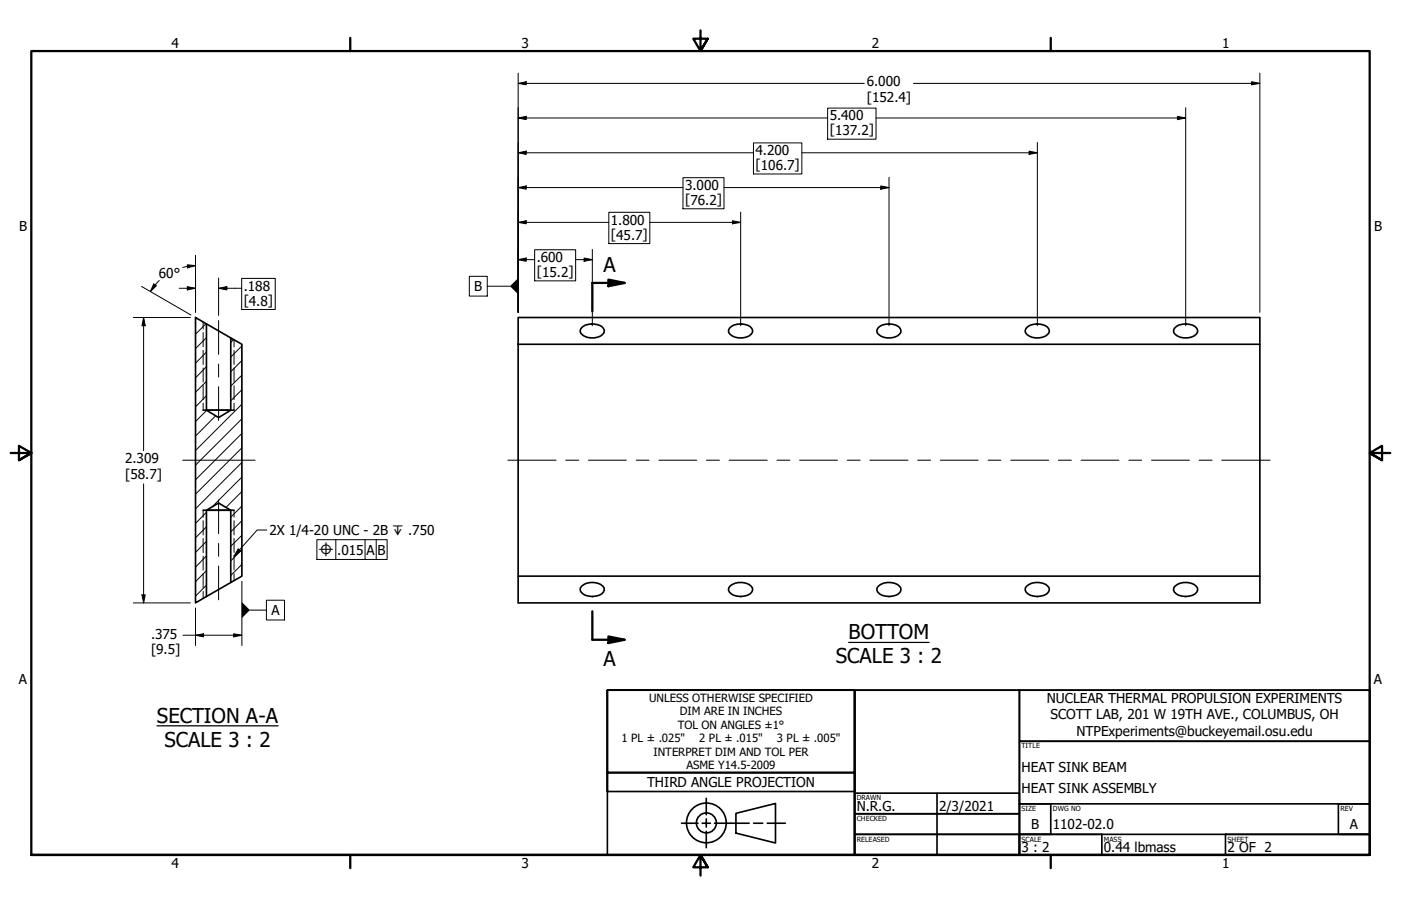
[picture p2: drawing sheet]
<svg xmlns="http://www.w3.org/2000/svg" width="432mm" height="279mm" viewBox="0 0 432 279" stroke-linecap="round" stroke-linejoin="round" font-family="sans-serif">
<!-- layer: Hatch (ANSI) -->
<g fill="none" stroke="#000" stroke-width=".31">
<path d="M60.6 98.2l-.3 .4M63.5 99.8l-3.2 3.3M63.6 117.6l-3.3 3.4M63.6 113.1l-3.3 3.4M63.6 108.6l-3.3 3.4M63.6 104.1l-3.3 3.4M72 104.7l-.9 .9M74.5 115.7l-3.4 3.4M74.5 111.2l-3.4 3.4M74.5 106.7l-3.4 3.4M63.6 122l-3.3 3.5M63.7 126.6l-3.4 3.4"/>
<path d="M66.5 128.2l-6.2 6.3M74.5 138.1l-14.2 14.3M74.5 133.7l-14.2 14.3M74.5 129.2l-14.2 14.2M74.5 124.7l-14.2 14.2M74.5 120.2l-3.4 3.4M63.6 158l-3.3 3.4M74.5 156.1l-3.4 3.4M74.5 151.6l-4.8 4.9M74.5 147.1l-9.2 9.3M74.5 142.6l-14.2 14.3M63.6 176l-3.3 3.4"/>
<path d="M63.6 171.4l-3.3 3.5M63.6 166.9l-3.3 3.5M63.6 162.5l-3.3 3.4M74.5 174.1l-3.4 3.4M74.5 169.5l-3.4 3.5M74.5 165.1l-3.4 3.4M74.5 160.6l-3.4 3.4M63.6 180.5l-3.3 3.3"/>
</g>
<!-- layer: Symbol (ANSI) -->
<path d="M261.6 198.1h24.8M48.4 223.8h37.3" fill="none" stroke="#000" stroke-width=".38"/>
<!-- layer: Visible (ANSI) -->
<g fill="none" stroke="#000" stroke-width=".51">
<path d="M60.3 97.9l3.3 2v26.6l3.8 2.3 3.7-2.3v-22.3l3.4 2v71.5l-3.4 1.9v-22.2l-3.7-2.3-3.8 2.3v26.6l-3.3 1.9zM63.6 99.9l7.5 4.3M159.7 97.9h228.6v8.3h-228.6zM159.7 106.2v71.5h228.6v8.2h-228.6v-8.2M179.6 100.7a5.2 5.2 0 0 1 6.4 .6 1.56 1.56 0 0 1-.9 2.3 5.1 5.1 0 0 1-6.2-1l-.1-.7 .3-.6zM224.8 101.3a5 5 0 0 1 6.9 0 1.56 1.56 0 0 1-.9 2.3 5.1 5.1 0 0 1-6.2-1l-.1-.7zM270.5 101.3a5 5 0 0 1 6.9 0 1.56 1.56 0 0 1-.9 2.3 5.1 5.1 0 0 1-6.2-1v-.7zM316.2 101.3a5 5 0 0 1 7 0 1.56 1.56 0 0 1-.9 2.3 5.1 5.1 0 0 1-6.3-1v-.7zM361.9 101.3a5 5 0 0 1 7 0 1.56 1.56 0 0 1-.9 2.3 5.1 5.1 0 0 1-6.2-1l-.1-.7zM388.3 106.2v71.5M62.6 126.5h9.5M62.6 157.4h9.5"/>
<path d="M71.1 179.6l-7.5 4.4M179.3 180.7a5 5 0 0 1 6.9 .6 1.97 1.97 0 0 1-1.5 2.3 5.2 5.2 0 0 1-5.6-1l-.3-.6 .1-.7zM225 180.7a5 5 0 0 1 6.9 .6 1.97 1.97 0 0 1-1.5 2.3 5.2 5.2 0 0 1-5.6-1l-.3-.6 .1-.7zM270.8 180.7a5 5 0 0 1 6.8 .6 1.97 1.97 0 0 1-1.5 2.3 5.2 5.2 0 0 1-5.6-1l-.2-.6v-.7zM316.5 180.7a5 5 0 0 1 6.8 .6 1.97 1.97 0 0 1-1.5 2.3 5.2 5.2 0 0 1-5.6-1l-.2-.6v-.7zM362.2 180.7a5 5 0 0 1 6.9 .6 1.97 1.97 0 0 1-1.6 2.3 5.2 5.2 0 0 1-5.6-1l-.2-.6 .1-.7z"/>
</g>
<!-- layer: Hidden Narrow (ANSI) -->
<g fill="none" stroke="#000" stroke-width=".31">
<path d="M62.6 99.3v2.2M62.6 102.6v4.3M62.6 108v4.4M62.6 113.5v4.3M62.6 118.9v4.4M72.1 104.8v2.2M72.1 108.1v4.3M72.1 113.5v4.4M72.1 118.9v4.4M62.6 124.3v2.2M72.1 124.3v2.2M62.6 157.4v2.1"/>
<path d="M72.1 157.4v2.1M62.6 160.6v4.4M62.6 166.1v4.3M62.6 171.5v4.3M62.6 176.9v4.4M72.1 160.6v4.4M72.1 166.1v4.3M72.1 171.4v4.4M72.1 176.9v2.2M62.6 182.4v2.1"/>
</g>
<!-- layer: Section Line (ANSI) -->
<path d="M187.5 86.2l5 1-5 1.1zM192.5 87.2h-9.9v8.8M182.6 188.5v8.8h9.9M187.5 196.3l5 1-5 1z" fill="none" stroke="#000" stroke-width=".7"/>
<g fill="#000">
<path d="M187.5 86.2l5 1-5 1.1z" fill-rule="evenodd"/>
<path d="M187.5 196.3l5 1-5 1z" fill-rule="evenodd"/>
</g>
<!-- layer: Border (ANSI) -->
<path d="M107.9 11.7v4M215.9 9.4v6.3l-2.2-3.8h4.4l-2.2 3.8 2.2-3.8M323.8 11.7v4M3.3 139.7h6.4l-3.9-2.2v4.4l3.9-2.2-3.9 2.2M428.5 139.7h-6.4l3.9-2.2v4.4l-3.9-2.2 3.9 2.2M9.7 263.7v-248h412.4v248h-412.4h412.4M107.9 263.7v4M218.1 267.5l-2.2-3.8 2.2 3.8h-4.4l2.2-3.8v6.3M323.8 263.7v4" fill="none" stroke="#000" stroke-width=".7"/>
<!-- layer: Title (ANSI) -->
<g fill="none" stroke="#000" stroke-width=".51">
<path d="M187.2 212.9h76.2h-76.2v31.2h76.2v-5.8h-76.2h76.2v-25.4v50.8h-76.2zM263.4 212.9h50.8v50.8h-50.8zM263.4 212.9h158.7v50.8h-158.7zM314.2 212.9h107.9v15.7h-107.9zM314.2 228.6h107.9v19.3h-107.9zM210.1 253.9h5M216.4 253.9h2.5M217.7 246.2v5.1M217.7 252.5v2.6M217.7 256.3v5.1M220.2 253.9h10.7M226.8 250.8l12.2-3v12.2l-12.2-3.1z"/>
<path d="M232.3 253.9h2.8M236.5 253.9h5.6M263.4 244.6h50.8v6.4h-50.8zM263.4 251h50.8v6.3h-50.8zM263.4 257.3h50.8v6.4h-50.8zM288.8 244.6v19.1M314.2 257.3h25.4v6.4h-25.4zM314.2 247.9h9.6v9.4h-9.6zM314.2 257.3h107.9v6.4h-107.9zM377.7 257.3h44.4v6.4h-44.4zM412.5 247.9h9.6v9.4h-9.6z"/>
<circle cx="217.7" cy="253.8" r="6.1"/>
<circle cx="217.7" cy="253.8" r="3.1"/>
</g>
<!-- layer: Dimension (ANSI) -->
<g fill="none" stroke="#000" stroke-width=".31">
<path d="M159.7 36.4l2.5-.5v1zM159.7 25.7l2.5-.5v1zM159.7 22.5v73.8M159.7 36.4h95.4M159.7 25.7h106.7M255.1 33.3h14.9v9.6h-14.9zM270 36.4h95.4M281.6 25.7h106.7M362.9 35.9l2.5 .5-2.5 .5zM365.4 33.2v67.3M385.8 25.2l2.5 .5-2.5 .5zM388.3 22.5v73.8"/>
<path d="M159.7 57.8l2.5-.5v1.1zM159.7 47.1l2.5-.5v1zM159.7 57.8h50.8M159.7 47.1h72.5M210.5 54.8h12.6v9.6h-12.6zM223.1 57.8h50.9M232.2 44.1h14.9v9.6h-14.9zM247.1 47.1h72.6M271.5 57.3l2.5 .5-2.5 .6zM274 54.7v45.8M317.2 46.6l2.5 .5-2.5 .5zM319.7 43.9v56.6"/>
<path d="M60.3 78.7v17.6M159.7 68.6l2.5-.5v.9zM159.7 68.6h27.9M164.8 77h12.6v9.6h-12.6zM180 79.6l2.6 .5-2.6 .5zM182.6 76.9v23.6M187.6 65.5h12.7v9.6h-12.7zM200.3 68.6h28M225.7 68.1l2.6 .5-2.6 .4zM228.3 65.4v35.1M41.1 97.9h17.6M43.6 88.3l15.3 8.9"/>
<path d="M44.3 97.9l.5 2.6h-1zM44.3 97.9v41.1M47.4 87.6l.8 .5-1.8 1.8zM49.1 86.5l-2.7 3.4M55.2 88.9h5.1M57.7 81.7l2.6 .2-2.5 .7zM57.7 88.4l2.6 .5-2.6 .5zM60.3 81.9l-4 .6M67.4 88.9l2.5-.5v1zM67.4 88.9h7.1M67.4 85.7v11.6M74.5 85.9h10.3v9.5h-10.3z"/>
<path d="M159.7 80.1l2.5-.5v1zM159.7 80.1h5.1M177.4 80.1h5.2M44.3 149.2v36.7M74.5 179.3v19.8M41.1 185.9h17.6M43.8 183.5h1l-.5 2.4zM56.4 195.9h18.1M60.3 195.9l2.4-.4v.9zM60.3 187.5v11.6M72 195.5l2.5 .4-2.5 .5z"/>
</g>
<g fill="#000">
<path d="M159.7 36.4l2.5-.5v1z" fill-rule="evenodd"/>
<path d="M159.7 25.7l2.5-.5v1z" fill-rule="evenodd"/>
<path d="M362.9 35.9l2.5 .5-2.5 .5z" fill-rule="evenodd"/>
<path d="M385.8 25.2l2.5 .5-2.5 .5z" fill-rule="evenodd"/>
<path d="M159.7 57.8l2.5-.5v1.1z" fill-rule="evenodd"/>
<path d="M159.7 47.1l2.5-.5v1z" fill-rule="evenodd"/>
<path d="M271.5 57.3l2.5 .5-2.5 .6z" fill-rule="evenodd"/>
<path d="M317.2 46.6l2.5 .5-2.5 .5z" fill-rule="evenodd"/>
<path d="M159.7 80.1l2.5-.5v1z" fill-rule="evenodd"/>
<path d="M159.7 68.6l2.5-.5v.9z" fill-rule="evenodd"/>
<path d="M225.7 68.1l2.6 .5-2.6 .4z" fill-rule="evenodd"/>
<path d="M47.4 87.6l.8 .5-1.8 1.8z" fill-rule="evenodd"/>
<path d="M57.7 88.4l2.6 .5-2.6 .5z" fill-rule="evenodd"/>
<path d="M57.7 81.7l2.6 .2-2.5 .7z" fill-rule="evenodd"/>
<path d="M67.4 88.9l2.5-.5v1z" fill-rule="evenodd"/>
<path d="M180 79.6l2.6 .5-2.6 .5z" fill-rule="evenodd"/>
<path d="M44.3 97.9l.5 2.6h-1z" fill-rule="evenodd"/>
<path d="M43.8 183.5h1l-.5 2.4z" fill-rule="evenodd"/>
<path d="M60.3 195.9l2.4-.4v.9z" fill-rule="evenodd"/>
<path d="M72 195.5l2.5 .4-2.5 .5z" fill-rule="evenodd"/>
</g>
<!-- layer: Centerline (ANSI) -->
<g fill="none" stroke="#000" stroke-width=".31">
<path d="M67.4 98.9v10.4M67.4 112.3v4M67.4 119.3v10.4M56.3 141.9h22.3M67.4 154.2v10.4M156.5 141.9h14.9M174.4 141.9h4M181.4 141.9h11.6M196.1 141.9h3.9M203.1 141.9h11.7M217.7 141.9h4M224.7 141.9h11.8"/>
<path d="M239.5 141.9h4M246.4 141.9h11.7M261.1 141.9h4M268.1 141.9h11.7M282.8 141.9h4M289.8 141.9h11.7M304.5 141.9h4M311.5 141.9h11.7M326.2 141.9h4M333.2 141.9h11.7M347.9 141.9h4M354.9 141.9h11.7"/>
<path d="M369.6 141.9h4M376.6 141.9h14.9M67.4 167.6v4M67.4 174.6v10.4"/>
</g>
<!-- layer: Symbol (ANSI) -->
<path d="M144.7 85.2h5.5v6.1h-5.5zM150.2 88.3h7M73.4 169.3l.8 .6-2.1 1.6zM82.2 163.4h-3l-7.1 8.1M97.7 166.4h21.6v6.1h-21.6zM103.5 166.4v6.1M112.5 166.4v6.1M116 166.4v6.1M77 188.2h5.1M82.1 185.1h5.6v6.1h-5.6z" fill="none" stroke="#000" stroke-width=".31"/>
<g fill="#000">
<path d="M157.2 88.3l2.5-2.5v4.9z" fill-rule="evenodd"/>
<path d="M73.4 169.3l.8 .6-2.1 1.6z" fill-rule="evenodd"/>
<path d="M74.5 185.7l2.5 2.5-2.5 2.4z" fill-rule="evenodd"/>
</g>
<g font-size="6.3">
<text x="186.1" y="83.8">A</text>
<text x="261.6" y="197.1">BOTTOM</text>
<text x="186.1" y="205.4">A</text>
<text x="257.6" y="204.6">SCALE 3 : 2</text>
<text x="48.4" y="222.8">SECTION A-A</text>
<text x="50.7" y="230.4">SCALE 3 : 2</text>
</g>
<g font-size="4.2">
<text x="52.8" y="14.7">4</text>
<text x="160.8" y="14.7">3</text>
<text x="268.7" y="14.7">2</text>
<text x="376.7" y="14.7">1</text>
<text x="267.1" y="26.7">6.000</text>
<text x="267.1" y="31.4">[152.4]</text>
<text x="255.7" y="37.1">5.400</text>
<text x="255.7" y="41.5">[137.2]</text>
<text x="232.9" y="47.8">4.200</text>
<text x="232.9" y="52.2">[106.7]</text>
<text x="211.1" y="58.5">3.000</text>
<text x="211.1" y="62.9">[76.2]</text>
<text x="5.9" y="71.4">B</text>
<text x="188.3" y="69.3">1.800</text>
<text x="423.5" y="71.4">B</text>
<text x="188.3" y="73.7">[45.7]</text>
<text x="165.4" y="80.8">.600</text>
<text x="49" y="85.6">60°</text>
<text x="75.1" y="89.6">.188</text>
<text x="146.2" y="89.8">B</text>
<text x="165.4" y="85.2">[15.2]</text>
<text x="75.1" y="94">[4.8]</text>
<text x="38.5" y="142.9">2.309</text>
<text x="38.5" y="147.6">[58.7]</text>
<text x="83.1" y="165">2X 1/4-20 UNC - 2B ↧ .750</text>
<text x="103.9" y="171">.015</text>
<text x="113" y="171">A</text>
<text x="116.4" y="171">B</text>
<text x="83.6" y="189.7">A</text>
<text x="46.5" y="196.9">.375</text>
<text x="46.5" y="201.6">[9.5]</text>
<text x="5.8" y="211.1">A</text>
<text x="423.4" y="211.1">A</text>
<text x="322.6" y="216.9">NUCLEAR THERMAL PROPULSION EXPERIMENTS</text>
<text x="323.8" y="221.9">SCOTT LAB, 201 W 19TH AVE., COLUMBUS, OH</text>
<text x="331.8" y="226.9">NTPExperiments@buckeyemail.osu.edu</text>
<text x="314.8" y="238.1">HEAT SINK BEAM</text>
<text x="199.5" y="242.7">THIRD ANGLE PROJECTION</text>
<text x="314.8" y="244.4">HEAT SINK ASSEMBLY</text>
<text x="264" y="250.1">N.R.G.</text>
<text x="289.4" y="250.2">2/3/2021</text>
<text x="317.8" y="255.7">B</text>
<text x="324.5" y="255.7">1102-02.0</text>
<text x="416.1" y="255.7">A</text>
<text x="314.8" y="262.8">3 : 2</text>
<text x="340.2" y="262.9">0.44 lbmass</text>
<text x="378.3" y="262.8">2 OF 2</text>
<text x="52.8" y="267.7">4</text>
<text x="160.8" y="267.7">3</text>
<text x="268.7" y="267.7">2</text>
<text x="376.7" y="267.7">1</text>
</g>
<text font-size="3.9" x="98.1" y="171.6">⌖</text>
<g font-size="3.5">
<text x="200.1" y="216.4">UNLESS OTHERWISE SPECIFIED</text>
<text x="209.5" y="220.6">DIM ARE IN INCHES</text>
<text x="208.9" y="224.8">TOL ON ANGLES ±1°</text>
<text x="191.6" y="228.9">1 PL ± .025&quot;</text>
<text x="201.4" y="233.1">INTERPRET DIM AND TOL PER</text>
<text x="215.5" y="228.9">2 PL ± .015&quot;</text>
<text x="239.5" y="228.9">3 PL ± .005&quot;</text>
<text x="211.6" y="237.3">ASME Y14.5-2009</text>
</g>
<g font-size="2.2">
<text x="314.8" y="230.8">TITLE</text>
<text x="264" y="246.8">DRAWN</text>
<text x="314.8" y="250.2">SIZE</text>
<text x="324.5" y="250.2">DWG NO</text>
<text x="413.1" y="250.1">REV</text>
<text x="264" y="253.2">CHECKED</text>
<text x="264" y="259.6">RELEASED</text>
<text x="314.8" y="259.6">SCALE</text>
<text x="340.2" y="259.6">MASS</text>
<text x="378.3" y="259.6">SHEET</text>
</g>
</svg>
